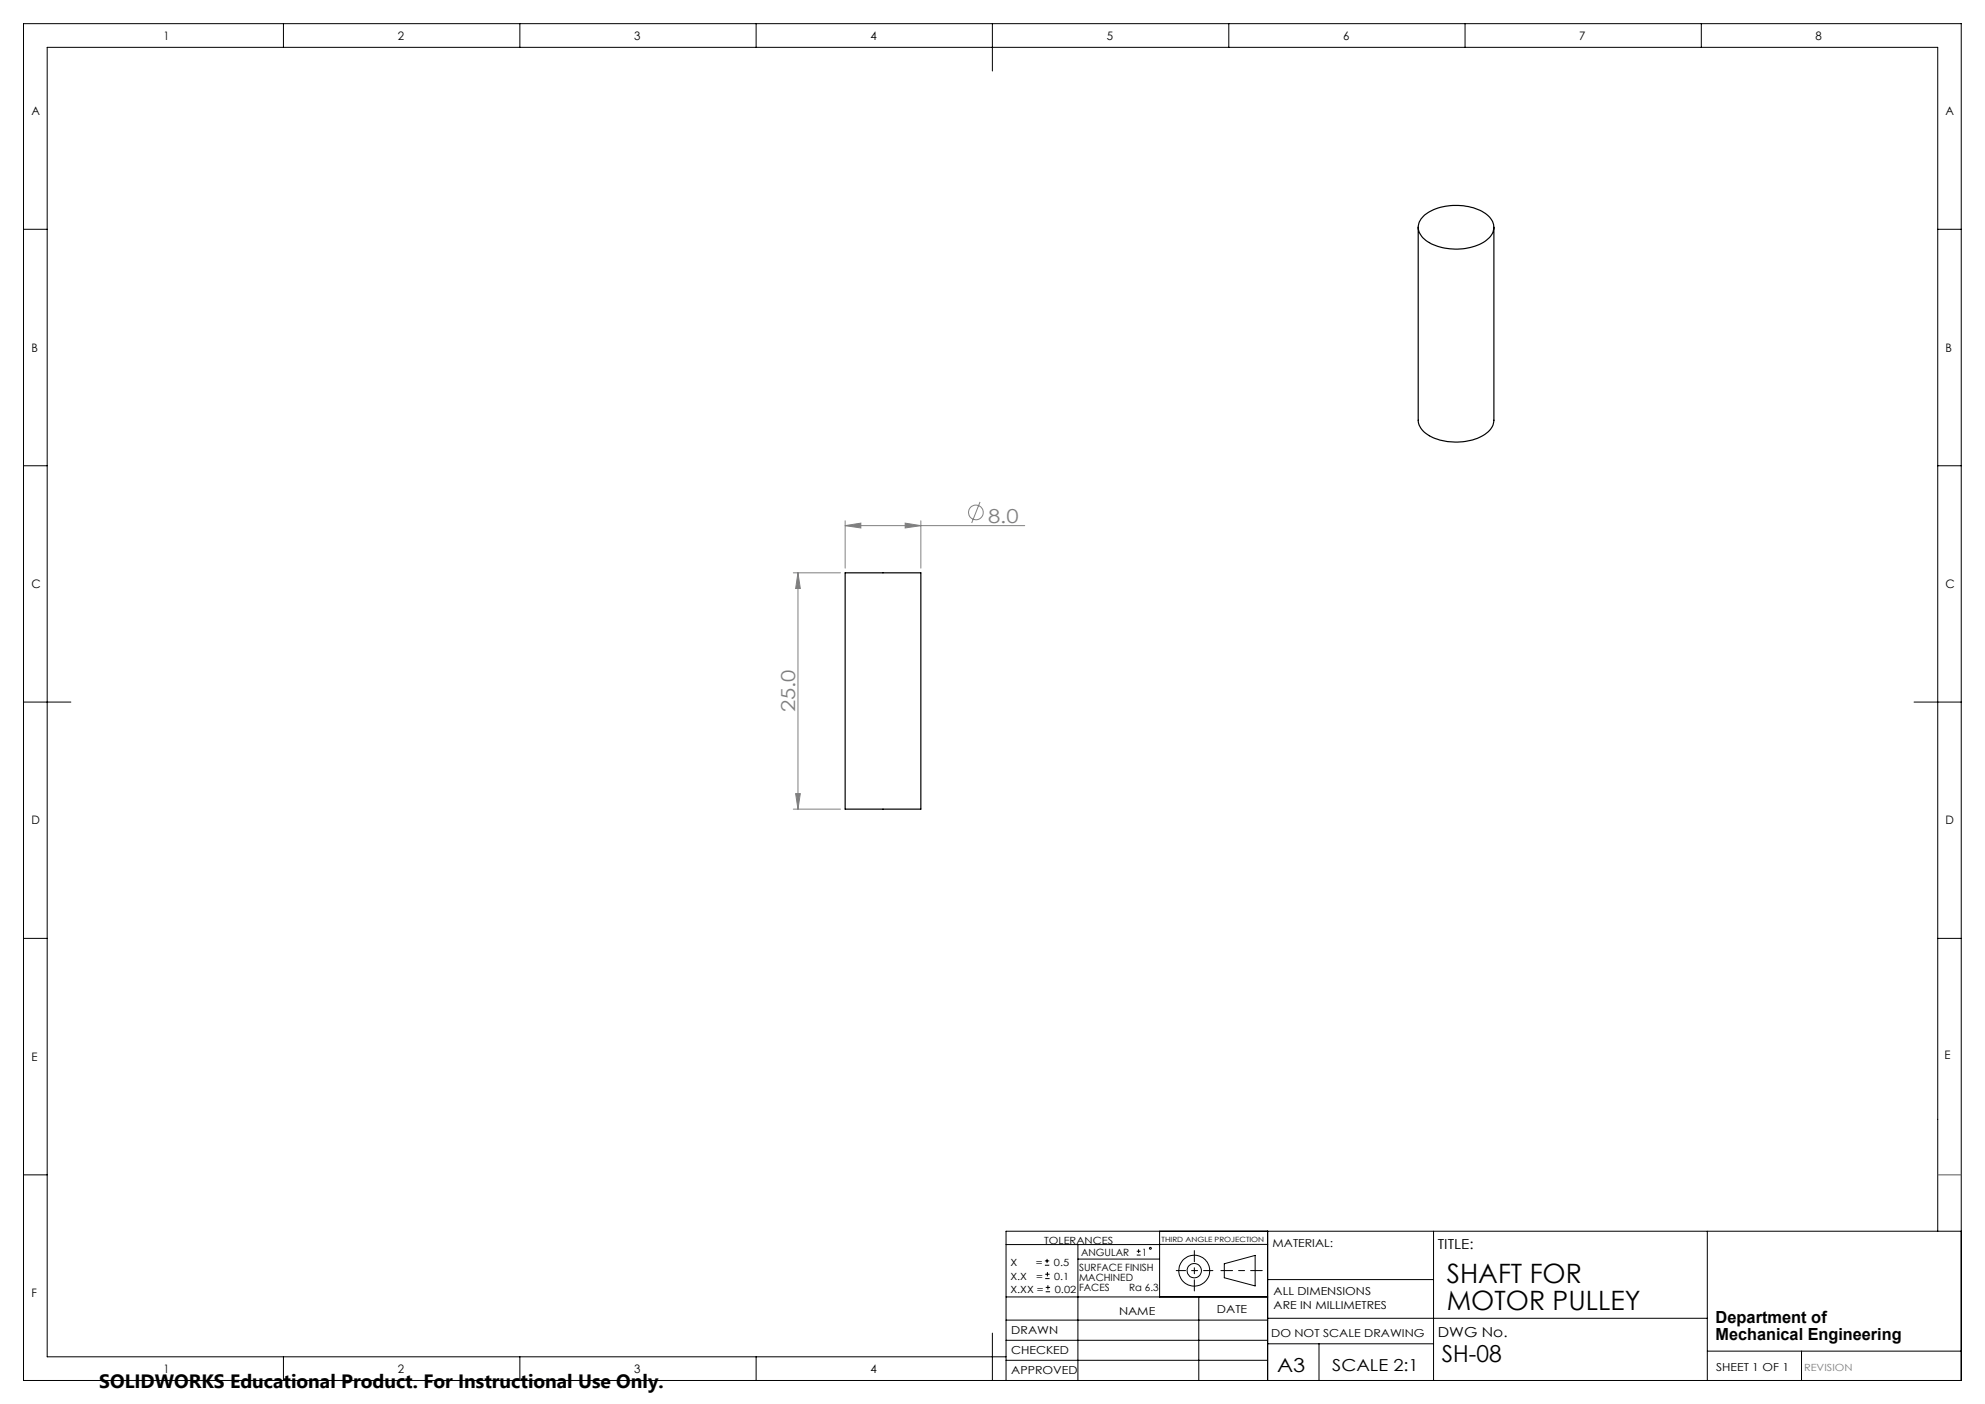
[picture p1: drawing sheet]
<svg xmlns="http://www.w3.org/2000/svg" width="420mm" height="297mm" viewBox="0 0 420 297" stroke-linecap="round" stroke-linejoin="round" font-family="sans-serif">
<g fill="none" stroke="#000" stroke-width=".21">
<path d="M5 5h410v287h-410zM60 5v5M110 5v5M160 5v5M210 5v10M260 5v5M310 5v5M360 5v5M5 48.5h5M410 48.5h5M5 98.5h5M410 98.5h5"/>
<path d="M5 148.5h10M405 148.5h10M5 198.5h5M410 198.5h5M5 248.5h5M212.9 279.3h55.3M212.9 274.4h55.3M212.9 263.3h32.5M228.1 263.3v28.7M228.1 266.3h17.3M245.4 263.2h22.8M245.4 260.5v13.9"/>
<path d="M253.6 274.4v17.6M259 267.3l6.6-1.7v6.4l-6.6-1.7zM268.2 260.5v31.5M268.2 270.7h35.1M268.2 278.9h93M303.3 260.5v31.5M361.2 260.5v31.5M410 260.5v-250.5h-400v277h202.9M415 260.5h-202.1v31.5M60 287v5M110 287v5M160 287v5"/>
<path d="M210 282v10M212.9 287.8h55.3M212.9 283.5h55.3M268.2 284.3h35.1M279.1 284.3v7.7M361.2 285.8h53.8M381.2 285.8v6.2"/>
<circle cx="252.7" cy="268.8" r="1.52"/>
<circle cx="252.7" cy="268.8" r="3.3"/>
</g>
<path d="M267.1 268.8h-8.8" fill="none" stroke="#000" stroke-width=".21" stroke-dasharray="15.2 1.3 1.3 1.3" stroke-dashoffset="12.8"/>
<path d="M252.7 264.6v8.5" fill="none" stroke="#000" stroke-width=".21" stroke-dasharray="15.2 1.3 1.3 1.3" stroke-dashoffset="12.9"/>
<path d="M248.9 268.8h7.7" fill="none" stroke="#000" stroke-width=".21" stroke-dasharray="15.2 1.3 1.3 1.3" stroke-dashoffset="13.3"/>
<path d="M410 248.5h5" fill="none" stroke="#00f" stroke-width=".21"/>
<g fill="none" stroke="#808080" stroke-width=".21">
<path d="M178.8 111.2l3.3-.5v1zM178.8 110.2v10M178.8 111.2h38M191.5 110.7l3.3 .5-3.3 .5zM194.8 110.2v10M207.4 106.2l-1.8 4.4M167.9 121.2h9.9M168.8 121.2v50M168.8 121.2l.5 3.3h-1zM167.9 171.2h9.9M168.3 167.9h1l-.5 3.3z"/>
<circle cx="206.5" cy="108.4" r="1.55"/>
</g>
<g fill="#808080">
<path d="M191.5 110.7l3.3 .5-3.3 .5zM178.8 111.2l3.3-.5v1z"/>
<path d="M168.8 121.2l.5 3.3h-1zM168.3 167.9h1l-.5 3.3z"/>
</g>
<path d="M300.1 48.1v40.8a4.5 4.5 0 0 0 3.1 3.7 12.6 12.6 0 0 0 11-.7 3.8 3.8 0 0 0 1.9-3v-40.8M301.2 45.8a11.6 11.6 0 0 1 11-1.7 4.9 4.9 0 0 1 3.9 4 4.6 4.6 0 0 1-3.5 3.8 12.3 12.3 0 0 1-10.9-1 3.1 3.1 0 0 1-.5-5.1zM178.8 121.2h16v50h-16z" fill="none" stroke="#000" stroke-width=".25"/>
<g fill="none" stroke="#000" stroke-width=".21">
<path d="M221.1 267.6h.9M221.1 266.7h.9M221.2 270.5h.9M221.2 269.6h.9M221.3 273.3h.9M221.3 272.3h.9M221.5 266.3v.9M221.6 269.1v.9M221.7 271.9v.9M240.5 265.5h.8M240.5 264.7h.8M240.9 264.3v.8"/>
<circle cx="243.4" cy="264.1" r=".21"/>
</g>
<g font-size="5.6">
<text x="306.1" y="271.5">SHAFT FOR</text>
<text x="306.1" y="277.1">MOTOR PULLEY</text>
</g>
<text font-size="4.9" x="305.1" y="288.2">SH-08</text>
<g font-size="4.1" fill="#808080">
<text x="209.1" y="110.5">8.0</text>
<text x="168.3" y="150.7" transform="rotate(-90 168.3 150.7)">25.0</text>
</g>
<g font-size="4.1">
<text x="21" y="293.7">SOLIDWORKS Educational Product. For Instructional Use Only.</text>
<text x="270.2" y="290.1">A3</text>
</g>
<g font-size="3.5">
<text x="363" y="279.9">Department of</text>
<text x="363" y="283.4">Mechanical Engineering</text>
<text x="281.9" y="290">SCALE 2:1</text>
</g>
<g font-size="2.9">
<text x="304.2" y="264.3">TITLE:</text>
<text x="304.2" y="282.8">DWG No.</text>
</g>
<g font-size="2.5">
<text x="34.6" y="8.4">1</text>
<text x="84.2" y="8.4">2</text>
<text x="134.2" y="8.4">3</text>
<text x="184.2" y="8.4">4</text>
<text x="234.2" y="8.4">5</text>
<text x="284.2" y="8.4">6</text>
<text x="334.2" y="8.4">7</text>
<text x="384.2" y="8.4">8</text>
<text x="6.7" y="24.4">A</text>
<text x="411.7" y="24.4">A</text>
<text x="6.7" y="74.4">B</text>
<text x="411.7" y="74.4">B</text>
<text x="6.7" y="124.4">C</text>
<text x="411.7" y="124.4">C</text>
<text x="6.7" y="174.4">D</text>
<text x="411.7" y="174.4">D</text>
<text x="6.7" y="224.4">E</text>
<text x="411.4" y="224">E</text>
<text x="6.7" y="274.4">F</text>
<text x="34.6" y="290.4">1</text>
<text x="84.2" y="290.4">2</text>
<text x="134.2" y="290.4">3</text>
<text x="184.2" y="290.4">4</text>
</g>
<g font-size="2.3">
<text x="269.3" y="263.8">MATERIAL:</text>
<text x="269.5" y="273.9">ALL DIMENSIONS</text>
<text x="236.8" y="278.1">NAME</text>
<text x="257.5" y="277.8">DATE</text>
<text x="269.5" y="276.9">ARE IN MILLIMETRES</text>
<text x="213.9" y="286.4">CHECKED</text>
<text x="214" y="282.3">DRAWN</text>
<text x="269" y="282.7">DO NOT SCALE DRAWING</text>
<text x="214" y="290.7">APPROVED</text>
<text x="363.1" y="290">SHEET 1 OF 1</text>
</g>
<g font-size="2.1">
<text x="220.9" y="263.1">TOLERANCES</text>
<text x="213.8" y="267.9">X</text>
<text x="219.2" y="267.9">=</text>
<text x="223" y="267.9">0.5</text>
<text x="228.3" y="268.8">SURFACE FINISH</text>
<text x="228.8" y="265.6">ANGULAR</text>
<text x="241.6" y="265.6">1</text>
<text x="213.8" y="270.7">X.X</text>
<text x="213.8" y="273.5">X.XX =</text>
<text x="219.3" y="270.7">=</text>
<text x="223.1" y="270.7">0.1</text>
<text x="223.2" y="273.5">0.02</text>
<text x="228.3" y="270.9">MACHINED</text>
<text x="228.3" y="273">FACES</text>
<text x="238.9" y="273">Ra 6.3</text>
</g>
<text font-size="2.1" fill="#808080" x="381.7" y="290.1">REVISION</text>
<text font-size="1.5" x="245.8" y="262.7">THIRD ANGLE PROJECTION</text>
</svg>
